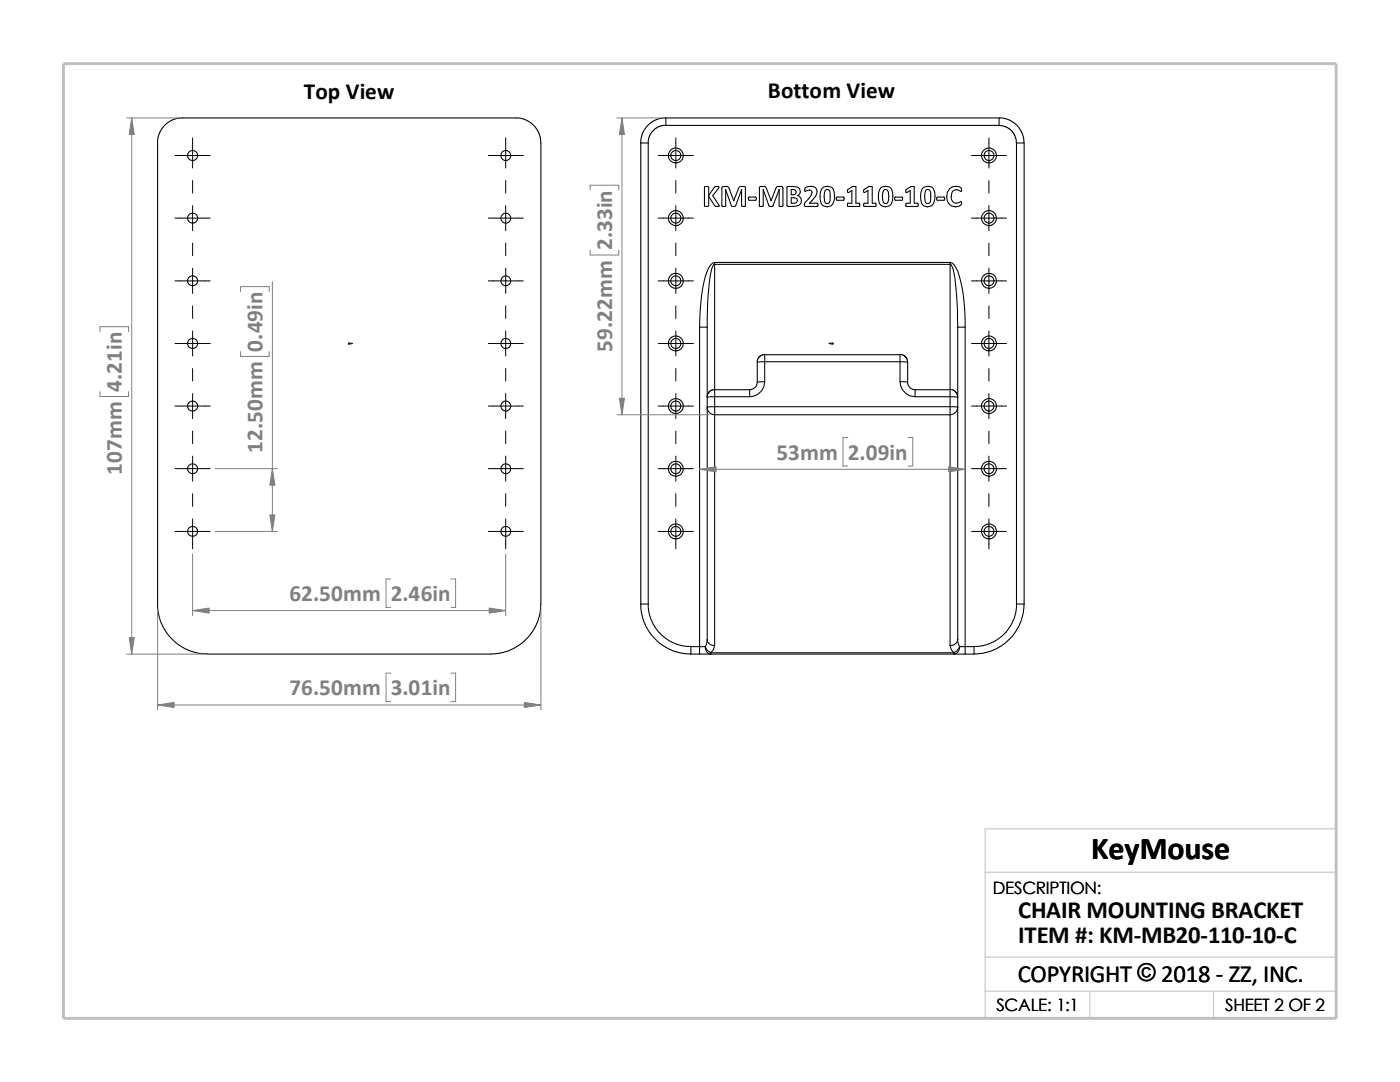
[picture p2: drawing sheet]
<svg xmlns="http://www.w3.org/2000/svg" width="279mm" height="216mm" viewBox="0 0 279 216" stroke-linecap="round" stroke-linejoin="round" font-family="sans-serif">
<path d="M196.6 174h70.1M196.6 197.8h70.1M196.6 191h70.1M217.5 197.8v5.4M242.2 197.8v5.4M26.8 203.2h239.9v-37.8h-70.1v37.8" fill="none" stroke="#c0c0c0" stroke-width=".2"/>
<path d="M12.7 12.7h254v190.5h-254z" fill="none" stroke="#c0c0c0" stroke-width=".59"/>
<g fill="none" stroke="#000" stroke-width=".21">
<path d="M31.5 28.5l.2-1.6 .9-1.7 1.5-1.1 1.7-.6h67.7l1.8 .6 1.4 1.1 1 1.7 .2 1.6v92M31.5 28.5v92.9l.4 2.3 .7 1.5 .9 1.5 1.4 1.4 1.8 1.2 1.6 .7 1.5 .4 1.6 .1M127.9 28.5v92M127.9 28.5h1.5M129.4 28.5v92M132.9 23.5l-.9 .1-1.1 .3-1.1 .7-.7 .6-1 1.7-.2 1.6M132.9 23.5h66.5M132.9 25h-.6l-.9 .3-1.1 .8-.8 1.3-.1 1.1M132.9 23.5v1.5M140.6 37.3l.6-.1 .2 .1v1.7l1.2-1.7 .2-.1 .7 .1-1.3 1.7 1.4 2.1a.67 .67 0 0 1-.9 0l-1.3-1.9v1.9a.57 .57 0 0 1-.8 0zM144.8 37.8v3.3h-.7v-3.6l.2-.3h.9l.2 .1 1 2.7M144.8 37.8l1.2 3.3 .2 .1 .6-.1 1.2-3.3"/>
<path d="M144.8 37.8h.1M148 37.8v3.3l.6 .1 .2-.1v-3.7l-.2-.2h-.7a.49 .49 0 0 0-.5 .5l-1 2.3M148 37.8h.1M149.4 39.3h1.4a.38 .38 0 0 1 0 .7h-1.4zM152.3 37.8v3.3l-.2 .1-.5-.1v-3.7l.1-.2h.9l.2 .1 1.1 2.7M152.3 37.8l1.2 3.3 .1 .1 .7-.1 1.2-3.3M152.3 37.8h.1M155.5 37.8v3.3l.6 .1 .2-.1v-3.6l-.2-.3h-.7a.49 .49 0 0 0-.6 .5l-.9 2.3M155.5 37.8h.1M157.1 37.3l.2-.1a2.31 2.31 0 0 1 2.3 .6 .86 .86 0 0 1-.4 1.2 1.07 1.07 0 0 1 .7 1 1.07 1.07 0 0 1-.6 1l-.9 .2-1.3-.1zM157.9 39.5a.85 .85 0 0 1 1.2 .5 .59 .59 0 0 1-.6 .6h-.6zM157.9 37.8l.8 .1a.53 .53 0 0 1 .2 .6 .53 .53 0 0 1-.6 .4h-.4z"/>
<path d="M160.7 37.5a1.42 1.42 0 0 1 2.4 .7 3.8 3.8 0 0 1-1.6 2.4h1.7v.5v.1h-2.5l-.1-.6a4.9 4.9 0 0 0 1.5-2.2 .44 .44 0 0 0-.6-.5l-.8 .3zM164.1 37.5a1.39 1.39 0 0 1 1.5-.3 1.39 1.39 0 0 1 .9 1.3 2.62 2.62 0 0 1-.7 2.6 1.38 1.38 0 0 1-2.1-1.2 3.1 3.1 0 0 1 .4-2.4zM164.7 37.9l.4-.1 .4 .2a3.8 3.8 0 0 1 0 2.5l-.6 .1a2.16 2.16 0 0 1-.4-2.2zM167 39.4l1.3-.1a.38 .38 0 0 1 0 .7h-1.3l-.1-.4zM169.2 37.8l1-.6 .6 .1v3.3h.7v.6l-2.3-.1v-.5h.8v-2.6l-.8 .4zM172.4 37.8l1-.6 .7 .1v3.3h.7v.6h-2.4v-.6h.8v-2.6l-.7 .4-.2-.3zM175.8 37.5a1.39 1.39 0 0 1 1.5-.3 1.39 1.39 0 0 1 .8 1.3 2.62 2.62 0 0 1-.7 2.6 1.38 1.38 0 0 1-2.1-1.2 3.1 3.1 0 0 1 .5-2.4zM176.4 37.9l.3-.1 .4 .2a2.74 2.74 0 0 1-.1 2.6h-.5a2.16 2.16 0 0 1-.3-2.2zM178.6 39.4l1.4-.1a.38 .38 0 0 1 0 .7h-1.4l-.1-.4zM180.8 37.8l.9-.5h.8v3.3h.7v.6l-2.4-.1v-.5h.9v-2.6l-.9 .4zM184.2 37.5a1.39 1.39 0 0 1 1.5-.3 1.39 1.39 0 0 1 .9 1.3 2.77 2.77 0 0 1-.8 2.6 1.33 1.33 0 0 1-2-1.2 3.1 3.1 0 0 1 .4-2.4zM184.8 37.9l.4-.1 .3 .2a3.8 3.8 0 0 1 0 2.5l-.6 .1a2.46 2.46 0 0 1-.1-2.7z"/>
<path d="M187 39.4l1.4-.1a.38 .38 0 0 1 0 .7h-1.4zM189.5 37.6a1.68 1.68 0 0 1 2.4 .1l-.1 .5a1.09 1.09 0 0 0-1.8 .2 1.51 1.51 0 0 0 .5 2.1 1.5 1.5 0 0 0 1.3-.3l.1 .5a1.73 1.73 0 0 1-2 .4 1.73 1.73 0 0 1-1-1.9l.2-.8zM199.4 23.5v1.5h-66.5M199.4 23.5l.9 .1 1 .3 .8 .4 .9 .8 1 1.5 .3 1v.9M199.4 25.1l1.3 .2 1.1 .7 .7 1 .4 1.5M202.9 28.5v92M202.9 28.5h1.5v92M142.6 52.4v.3M142.6 52.7v25.1M142.6 52.7h47M142.6 52.4h47M142.6 52.4a2.35 2.35 0 0 0-1.5 1.7 34.9 34.9 0 0 0-1.5 11.2"/>
<path d="M142.6 52.7a2.17 2.17 0 0 0-.7 1.7 59.5 59.5 0 0 0-.8 10.9M146.4 40h.1M153.9 40h.1M189.6 52.7a2.17 2.17 0 0 1 .8 1.7 64.3 64.3 0 0 1 .7 10.9M189.6 52.4a2.28 2.28 0 0 1 1.5 1.7 33.5 33.5 0 0 1 1.5 11.2M189.6 52.4v.3M189.6 52.7v25.1M139.6 65.3v63.7M139.6 65.3h1.5M141.1 65.3v15.9M142.6 77.8l-.7 .1-.4 .3-.3 .5-.1 .5h1.5M142.6 77.8v1.4"/>
<path d="M142.6 77.8h7M142.6 79.2v2M142.6 79.2h7M149.6 77.8v1.4M151.1 76.2a1.5 1.5 0 0 1-1.5 1.6M151.1 72.3v3.9M152.6 70.8l-.7 .1-.4 .3-.3 .6-.1 .5M152.6 70.8v1.4M152.6 76.2h-1.5M152.6 72.2l-1.5 .1M152.6 70.8h27v1.4M152.6 76.2a2.98 2.98 0 0 1-3 3"/>
<path d="M152.6 72.2v4M152.6 72.2h27M179.6 70.7l.6 .1 .4 .3 .4 .5 .1 .7M179.6 76.2h1.5M179.6 72.2l1.5 .1M179.6 76.2a3 3 0 0 0 3 3M179.6 72.2v4M181.1 76.2a1.48 1.48 0 0 0 1.5 1.6M181.1 72.3v3.9M182.6 77.8h7M182.6 79.2h7M182.6 77.8v1.4"/>
<path d="M189.6 77.8v1.4M189.6 79.2v2M189.6 77.7l.6 .1 .4 .3 .4 .5 .1 .6h-1.5M191.1 65.3h1.5M191.1 65.3v15.9M192.6 65.3v63.7M141.1 81.2a1.52 1.52 0 0 0 1.5 1.6M141.1 81.2v46.4M142.6 81.2v1.6M142.6 81.2h-1.5M142.6 82.8v46M142.6 81.2h47"/>
<path d="M142.6 82.8h47M189.6 81.2v1.6M189.6 82.8v46M189.6 81.2h1.5M191.1 81.2a1.6 1.6 0 0 1-1.5 1.6M191.1 81.2v46.4M107.9 120.5l-.1 1.6-.4 1.6-.6 1.5-1 1.5-1.7 1.7-1.4 .9-1.6 .7-1.6 .4-1.5 .1h-56.6M127.9 120.5h1.5M127.9 120.5l.1 1.8 .6 2 .9 1.8 1.1 1.2 1.7 1.5 1.7 1 2 .5 1.9 .2M129.4 120.5l.1 1.5 .4 1.5 .7 1.5 1.2 1.5 1.6 1.3 1.5 .7 1.5 .4 1.5 .1M137.9 130.5h1.7M139.6 129h-1.7v1.5"/>
<path d="M139.6 130.5h2.3M139.6 129h1.2M139.6 129v1.5M140.8 129a2.14 2.14 0 0 0 1.1 1.3M140.8 129a1.27 1.27 0 0 0 1.1 1.5M141.1 127.6a1.39 1.39 0 0 0 1.5 1.2M141.1 127.6l-.1 .9-.2 .5M141.9 130.5h48.5M141.9 130.3h48.5M141.9 130.3v.2M142.6 128.8l-.2 .9-.5 .6M189.6 128.8l.3 .9 .5 .6"/>
<path d="M190.4 130.5h2.2M190.4 130.3v.2M191.1 127.6v.4l.4 1M191.1 127.6a1.48 1.48 0 0 1-1.5 1.2M191.5 129h1.1M191.5 129l-.4 .8-.7 .5M191.5 129a1.33 1.33 0 0 1-1.1 1.5M192.6 129h1.8M192.6 129v1.5M194.4 129v1.5h-1.8M202.9 120.5l-.1 1.5-.4 1.5-.8 1.5-1.2 1.5-1.6 1.3-1.4 .7-1.6 .4-1.4 .1M202.9 120.5h1.5"/>
<path d="M204.4 120.5l-.2 1.8-.6 2-1.3 2.4-1.4 1.4-1.8 1.2-1.6 .7-1.5 .4-1.6 .1"/>
<circle cx="38.4" cy="31" r="1.01"/>
<circle cx="101" cy="31" r="1"/>
<circle cx="134.9" cy="31" r="1.49"/>
<circle cx="134.9" cy="31" r="1.01"/>
<circle cx="197.4" cy="31" r="1.5"/>
<circle cx="197.4" cy="31" r="1"/>
<circle cx="38.4" cy="43.5" r="1"/>
<circle cx="38.4" cy="56" r="1"/>
<circle cx="100.9" cy="43.5" r=".99"/>
<circle cx="101" cy="56" r=".99"/>
<circle cx="134.9" cy="56" r="1"/>
<circle cx="134.9" cy="43.5" r="1.5"/>
<circle cx="134.9" cy="56" r="1.5"/>
<circle cx="134.9" cy="43.5" r="1"/>
<circle cx="197.4" cy="56" r=".99"/>
<circle cx="197.4" cy="43.5" r="1.51"/>
<circle cx="197.4" cy="56" r="1.51"/>
<circle cx="197.4" cy="43.5" r=".99"/>
<circle cx="38.4" cy="68.5" r="1"/>
<circle cx="101" cy="68.5" r=".99"/>
<circle cx="134.9" cy="68.5" r="1"/>
<circle cx="134.9" cy="68.5" r="1.5"/>
<circle cx="197.4" cy="68.5" r=".99"/>
<circle cx="197.4" cy="68.5" r="1.51"/>
<circle cx="38.4" cy="93.5" r="1"/>
<circle cx="38.4" cy="81" r="1.01"/>
<circle cx="100.9" cy="93.5" r=".99"/>
<circle cx="101" cy="81" r="1"/>
<circle cx="134.9" cy="81" r="1.01"/>
<circle cx="134.9" cy="81" r="1.5"/>
<circle cx="134.9" cy="93.5" r="1.5"/>
<circle cx="134.9" cy="93.5" r="1"/>
<circle cx="197.4" cy="81" r="1"/>
<circle cx="197.4" cy="81" r="1.51"/>
<circle cx="197.4" cy="93.5" r="1.51"/>
<circle cx="197.4" cy="93.5" r=".99"/>
<circle cx="38.4" cy="106" r="1"/>
<circle cx="101" cy="106" r=".99"/>
<circle cx="134.9" cy="106" r="1"/>
<circle cx="134.9" cy="106" r="1.5"/>
<circle cx="197.4" cy="106" r=".99"/>
<circle cx="197.4" cy="106" r="1.51"/>
</g>
<g fill="#00f" stroke="#00f" stroke-width=".2">
<path d="M70 68.5h.4l-.4 .1z"/>
<path d="M165.4 68.5h.4v.1z"/>
</g>
<path d="M69.6 68.5h.8M69.6 68.4l.2 .3M69.7 68.5h.1M69.7 68.4v.3M69.8 68.4l-.3 .3M165.4 68.5h.9M166 68.4l.3 .3M166.1 68.5h.1M166.1 68.4v.3M166.2 68.4l-.3 .3" fill="none" stroke="#00f" stroke-width=".2"/>
<g fill="none" stroke="#000" stroke-width=".2">
<path d="M34.9 31h7.1M38.4 27.5v6M38.4 36v2.5M97.5 31h6.9M100.9 27.5v6M100.9 36v2.5M131.4 31h7M134.9 27.5v6M134.9 36v2.5M193.9 31h7M197.4 27.5v6M197.4 36v2.5"/>
<path d="M34.9 56h7.1M34.9 43.5h7.1M38.4 41v5M38.4 48.5v2.5M38.4 53.5v5M97.5 56h6.9M97.5 43.5h6.9M100.9 41v5M100.9 48.5v2.5M100.9 53.5v5M131.4 56h7M131.4 43.5h7"/>
<path d="M134.9 41v5M134.9 48.5v2.5M134.9 53.5v5M193.9 56h7M193.9 43.5h7M197.4 41v5M197.4 48.5v2.5M197.4 53.5v5M34.9 68.5h7.1M38.4 61v2.5M38.4 66v5M38.4 73.5v2.5"/>
<path d="M38.4 78.5v5M97.5 68.5h6.9M100.9 61v2.5M100.9 66v5M100.9 73.5v2.5M100.9 78.5v5M131.4 68.5h7M134.9 61v2.5M134.9 66v5M134.9 73.5v2.5M134.9 78.5v5M193.9 68.5h7"/>
<path d="M197.4 61v2.5M197.4 66v5M197.4 73.5v2.5M197.4 78.5v5M34.9 93.5h7.1M34.9 81h7.1M38.4 86v2.5M38.4 91v5M38.4 98.5v2.5M97.5 93.5h6.9M97.5 81h6.9M100.9 86v2.5"/>
<path d="M100.9 91v5M100.9 98.5v2.5M131.4 93.5h7M131.4 81h7M134.9 86v2.5M134.9 91v5M134.9 98.5v2.5M193.9 93.5h7M193.9 81h7M197.4 86v2.5M197.4 91v5M197.4 98.5v2.5"/>
<path d="M34.9 106h7.1M38.4 103.5v6M97.5 106h6.9M100.9 103.5v6M131.4 106h7M134.9 103.5v6M193.9 106h7M197.4 103.5v6"/>
</g>
<g fill="none" stroke="#808080" stroke-width=".2">
<path d="M25.3 23.5h10.1M26.3 23.5v107M117.8 37.9v-.9h5.7v.9M123.1 23.5h8.8M124.1 23.5v59.3M48 58.2v-1h5.7v1M54.4 56.2v49.8M117.8 49.9v1h5.7v-1M19.9 66.2v-1h5.8v1M19.9 78.1v1h5.8v-1M48 70.1v1h5.7v-1M42.9 93.5h12.5"/>
<path d="M123.1 82.8h18.5M139.6 93.6h53M169.2 87.3h-1v5.7h1M181.2 87.3h1v5.7h-1M38.4 110.5v12.4M42.9 106h12.5M78 115.5h-1v5.7h1M90 115.5h.9v5.7h-.9M100.9 110.5v12.4M25.3 130.5h15.1M31.5 121.5v20.1M38.4 121.8h62.5"/>
<path d="M78 134.3h-1v5.7h1M90 134.3h.9v5.7h-.9M107.9 121.5v20.1M31.5 140.7h76.4"/>
</g>
<g fill="#808080" stroke="#808080" stroke-width=".2">
<path d="M26.3 23.5l.5 3.3h-1z"/>
<path d="M25.8 127.2h1l-.5 3.3z"/>
<path d="M31.5 140.7l3.3-.5v1z"/>
<path d="M104.6 140.2l3.3 .5-3.3 .5z"/>
<path d="M38.4 121.8l3.3-.5v1z"/>
<path d="M97.6 121.3l3.3 .5-3.3 .5z"/>
<path d="M54.4 93.5l.5 3.3h-1.1z"/>
<path d="M53.8 102.7h1.1l-.5 3.3z"/>
<path d="M139.6 93.6l3.3-.5v1z"/>
<path d="M189.3 93.1l3.3 .5-3.3 .5z"/>
<path d="M123.6 79.5h1l-.5 3.3z"/>
<path d="M124.1 23.5l.5 3.3h-1z"/>
</g>
<text font-size="6.4" x="217.8" y="171.4">KeyMouse</text>
<g font-size="4.9">
<text x="203.2" y="183.2">CHAIR MOUNTING BRACKET</text>
<text x="203.2" y="188.1">ITEM #: KM-MB20-110-10-C</text>
<text x="203.1" y="195.9">COPYRIGHT © 2018 - ZZ, INC.</text>
</g>
<g font-size="4.6">
<text x="60.6" y="19.7">Top View</text>
<text x="153.2" y="19.6">Bottom View</text>
</g>
<g font-size="4.6" fill="#808080">
<text x="122.2" y="49.9" transform="rotate(-90 122.2 49.9)">2.33in</text>
<text x="52.4" y="70.1" transform="rotate(-90 52.4 70.1)">0.49in</text>
<text x="122.2" y="70.1" transform="rotate(-90 122.2 70.1)">59.22mm</text>
<text x="24.3" y="78.1" transform="rotate(-90 24.3 78.1)">4.21in</text>
<text x="24.3" y="94.8" transform="rotate(-90 24.3 94.8)">107mm</text>
<text x="52.4" y="90.4" transform="rotate(-90 52.4 90.4)">12.50mm</text>
<text x="154.9" y="91.8">53mm</text>
<text x="169.2" y="91.8">2.09in</text>
<text x="57.7" y="120">62.50mm</text>
<text x="78" y="120">2.46in</text>
<text x="57.7" y="138.8">76.50mm</text>
<text x="78" y="138.8">3.01in</text>
</g>
<g font-size="3.4">
<text x="198.2" y="178.5">DESCRIPTION:</text>
<text x="198.8" y="201.7">SCALE: 1:1</text>
<text x="244.5" y="201.7">SHEET 2 OF 2</text>
</g>
</svg>
